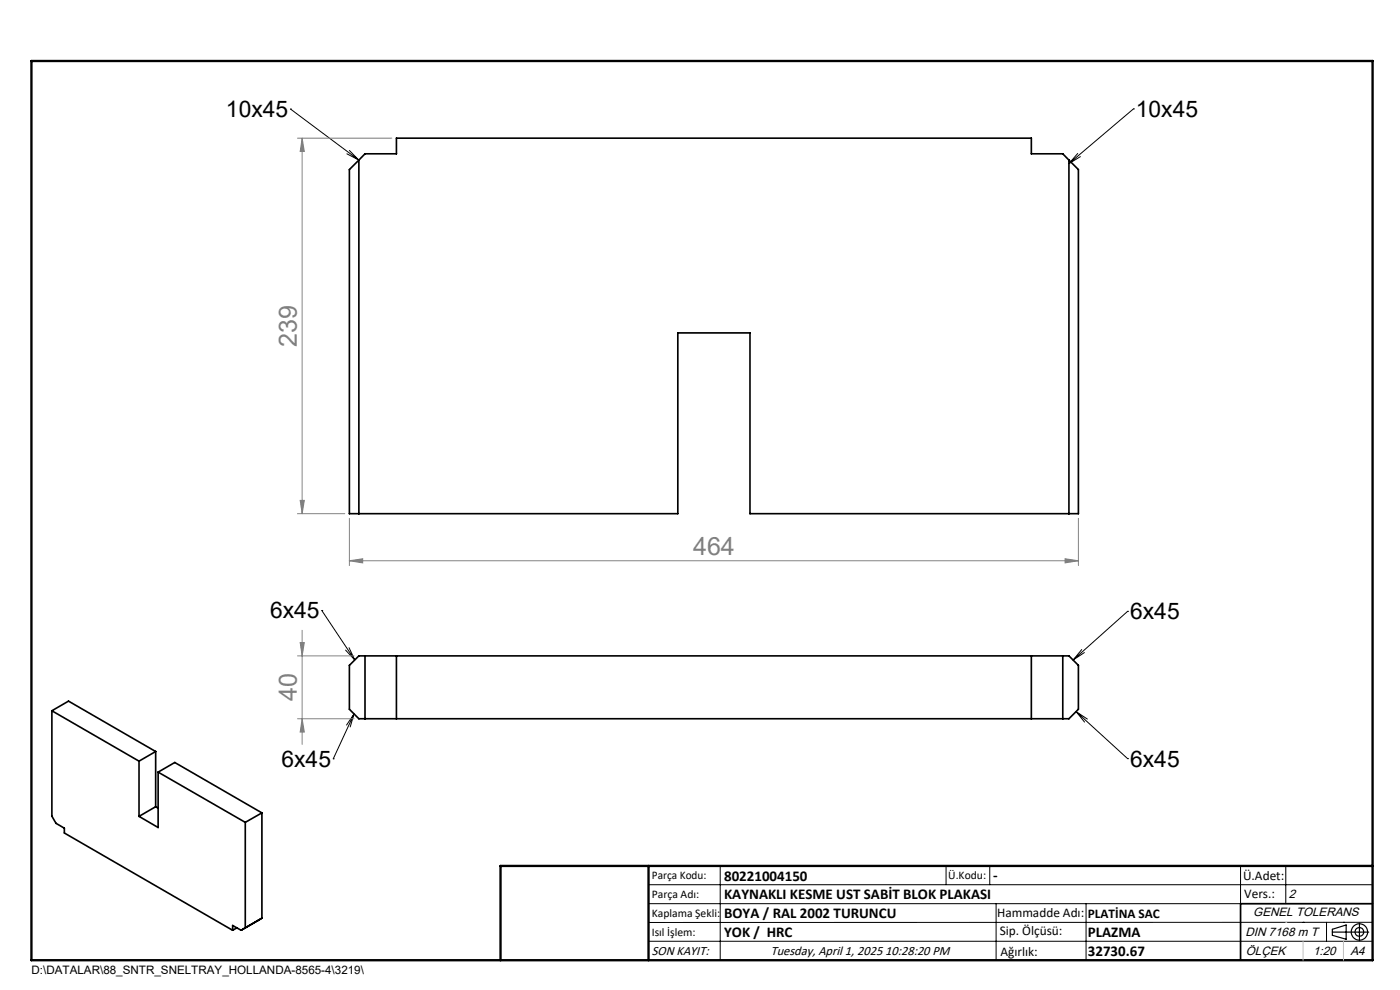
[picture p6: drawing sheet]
<svg xmlns="http://www.w3.org/2000/svg" width="297mm" height="210mm" viewBox="0 0 297 210" stroke-linecap="round" stroke-linejoin="round" font-family="sans-serif">
<g fill="none" stroke="#000" stroke-width=".35">
<path d="M76.1 34l-2 2v73h69.7v-38.4h15.3v38.4h69.7v-73l-2-2M76.1 34v75M76.1 34l1.3-1.4h6.7v-3.3h134.7v3.3h6.7l1.3 1.4M226.8 34v75M77.4 139.1v13.4M84.1 139.1v13.4M218.8 139.1v13.4M225.5 139.1v13.4M11 150.8l3.5-2.1 18.5 10.7M11 150.8v22.3l.9 1.6 1.8 1v1l35.7 20.6M11 150.8l18.5 10.7M33 159.4l-3.5 2.1"/>
<path d="M33 159.4v11.7M74.1 141.1l2-2h150.7l2 2v9.4l-2 2h-150.7l-2-2zM29.5 161.5v11.7M33 171.1l-3.5 2.1M33 171.1l.5 .3M33.5 163.8l18.5 10.6M33.5 163.8l3.6-2.1 18.5 10.7M33.5 163.8v11.7l-4-2.3M52 174.4v22.4M55.6 172.4l-3.6 2M55.6 172.4v22.4M49.4 197.3v-1l1.8 1"/>
<path d="M50.3 196.8l-.9 .5M52 196.8l-.8 .5M55.6 194.8l-3.6 2M55.6 194.8l-4.4 2.5M291.2 191.7h-28v12"/>
</g>
<g fill="none" stroke="#808080" stroke-width=".21">
<path d="M63.1 29.3h20M64.1 29.3l.5 2.8h-.9zM64.1 29.3v79.7M63.1 109h10M63.7 106.1h.9l-.5 2.9zM74.1 118.9l2.8-.4v.9zM74.1 110v10M74.1 118.9h154.7M226 118.5l2.8 .4-2.8 .5zM228.8 110v10M63.1 139.1h12M63.7 136.3h.9l-.5 2.8z"/>
<path d="M64.1 133.7v24.2M63.1 152.5h12M64.1 152.5l.5 2.8h-.9z"/>
</g>
<g fill="none" stroke="#000" stroke-width=".25">
<path d="M282.6 197.7h7.8M282.6 197.1l3-.9v3l-3-.8zM288.4 195.8v3.8M106.2 203.7h185"/>
<circle cx="288.4" cy="197.7" r="1.74"/>
<circle cx="288.4" cy="197.7" r=".93"/>
</g>
<g fill="none" stroke="#000" stroke-width=".21">
<path d="M61.6 23.1h.1M61.6 23.1l14.5 10.9M73.6 32.6l2.5 1.4M74.1 31.9l2 2.1M228.6 32.6l-1.8 2.1M229.2 33.2l-2.4 1.5M240.5 23.1h.1M240.5 23.1l-13.7 11.6M68.3 129.5h.1M68.3 129.5l6.9 10.5M73.3 137.9l1.9 2.1M74 137.4l1.2 2.6"/>
<path d="M229.5 137.8l-1.9 2.2M230 138.4l-2.4 1.6M239.2 129.7h.1M239.2 129.7l-11.6 10.3M75.1 151.4l-4.4 9.6M75.1 151.4l-.8 2.8M75.1 151.4l-1.6 2.4M228.3 150.9l10.9 10M228.3 150.9l2.4 1.6M228.3 150.9l1.8 2.3M70.7 161h.1M239.2 160.9h.1"/>
<path d="M137.6 187.7h153.6M137.6 191.7h153.6M137.6 199.7h153.6M152.8 183.7v20M200.7 183.7v4M210 183.7v4M211.3 191.7v12M230.4 191.7v12M263.2 183.7v20M272.8 183.7v8M276.4 195.6h.1M281.4 195.6v4.1"/>
<path d="M285 195.6h.1M291.2 195.6l-153.6 .1"/>
</g>
<path d="M6.7 12.9h284.5v190.8h-284.5zM137.6 183.7v20M291.2 183.7h-185v20" fill="none" stroke="#000" stroke-width=".5"/>
<path d="M276.4 199.7v4M285 199.7v4" fill="none" stroke="#c0c0c0" stroke-width=".21"/>
<path d="M272.8 195.6h.1" fill="none" stroke="#c0c0c0" stroke-width=".25"/>
<g fill="#808080">
<path d="M63.7 106.1h.9l-.5 2.9zM64.1 29.3l.5 2.8h-.9z"/>
<path d="M63.7 136.3h.9l-.5 2.8zM64.1 152.5l.5 2.8h-.9z"/>
<path d="M74.1 118.9l2.8-.4v.9zM226 118.5l2.8 .4-2.8 .5z"/>
</g>
<g font-size="5.3" fill="#808080">
<text x="62.9" y="73.6" transform="rotate(-90 62.9 73.6)">239</text>
<text x="147" y="117.7">464</text>
<text x="62.9" y="148.7" transform="rotate(-90 62.9 148.7)">40</text>
</g>
<g font-size="4.8">
<text x="47.9" y="24.8">10x45</text>
<text x="241" y="24.8">10x45</text>
<text x="57.3" y="131.1">6x45</text>
<text x="239.8" y="131.3">6x45</text>
<text x="59.7" y="162.6">6x45</text>
<text x="239.8" y="162.6">6x45</text>
</g>
<g font-size="3.2">
<text x="153.6" y="190.8">KAYNAKLI KESME UST SABİT BLOK PLAKASI</text>
<text x="153.6" y="186.8">80221004150</text>
<text x="210.7" y="186.6">-</text>
<text x="153.6" y="194.8">BOYA / RAL 2002 TURUNCU</text>
<text x="153.6" y="198.8">YOK / HRC</text>
<text x="230.8" y="198.7">PLAZMA</text>
<text x="230.8" y="202.8">32730.67</text>
</g>
<g font-size="2.8">
<text x="263.7" y="186.7">Ü.Adet:</text>
<text x="263.9" y="190.5">Vers.:</text>
<text x="211.5" y="194.5">Hammadde Adı:</text>
<text x="230.8" y="194.7">PLATİNA SAC</text>
<text x="138.3" y="202.6">SON KAYIT:</text>
<text x="163.5" y="202.6">Tuesday, April 1, 2025 10:28:20 PM</text>
<text x="212.1" y="198.4">Sip. Ölçüsü:</text>
<text x="212.2" y="202.7">Ağırlık:</text>
</g>
<g font-size="2.6">
<text x="273.4" y="190.4">2</text>
<text x="265.9" y="194.4">GENEL TOLERANS</text>
<text x="264.2" y="198.5">DIN 7168 m T</text>
<text x="264.3" y="202.6">ÖLÇEK</text>
<text x="278.5" y="202.6">1:20</text>
<text x="286.5" y="202.6">A4</text>
</g>
<g font-size="2.5">
<text x="138.3" y="186.4">Parça Kodu:</text>
<text x="138.3" y="190.5">Parça Adı:</text>
<text x="201.2" y="186.5">Ü.Kodu:</text>
<text x="138.3" y="194.5">Kaplama Şekli:</text>
<text x="138.3" y="198.6">Isıl İşlem:</text>
<text x="6.7" y="206.7">D:\DATALAR\88_SNTR_SNELTRAY_HOLLANDA-8565-4\3219\</text>
</g>
</svg>
